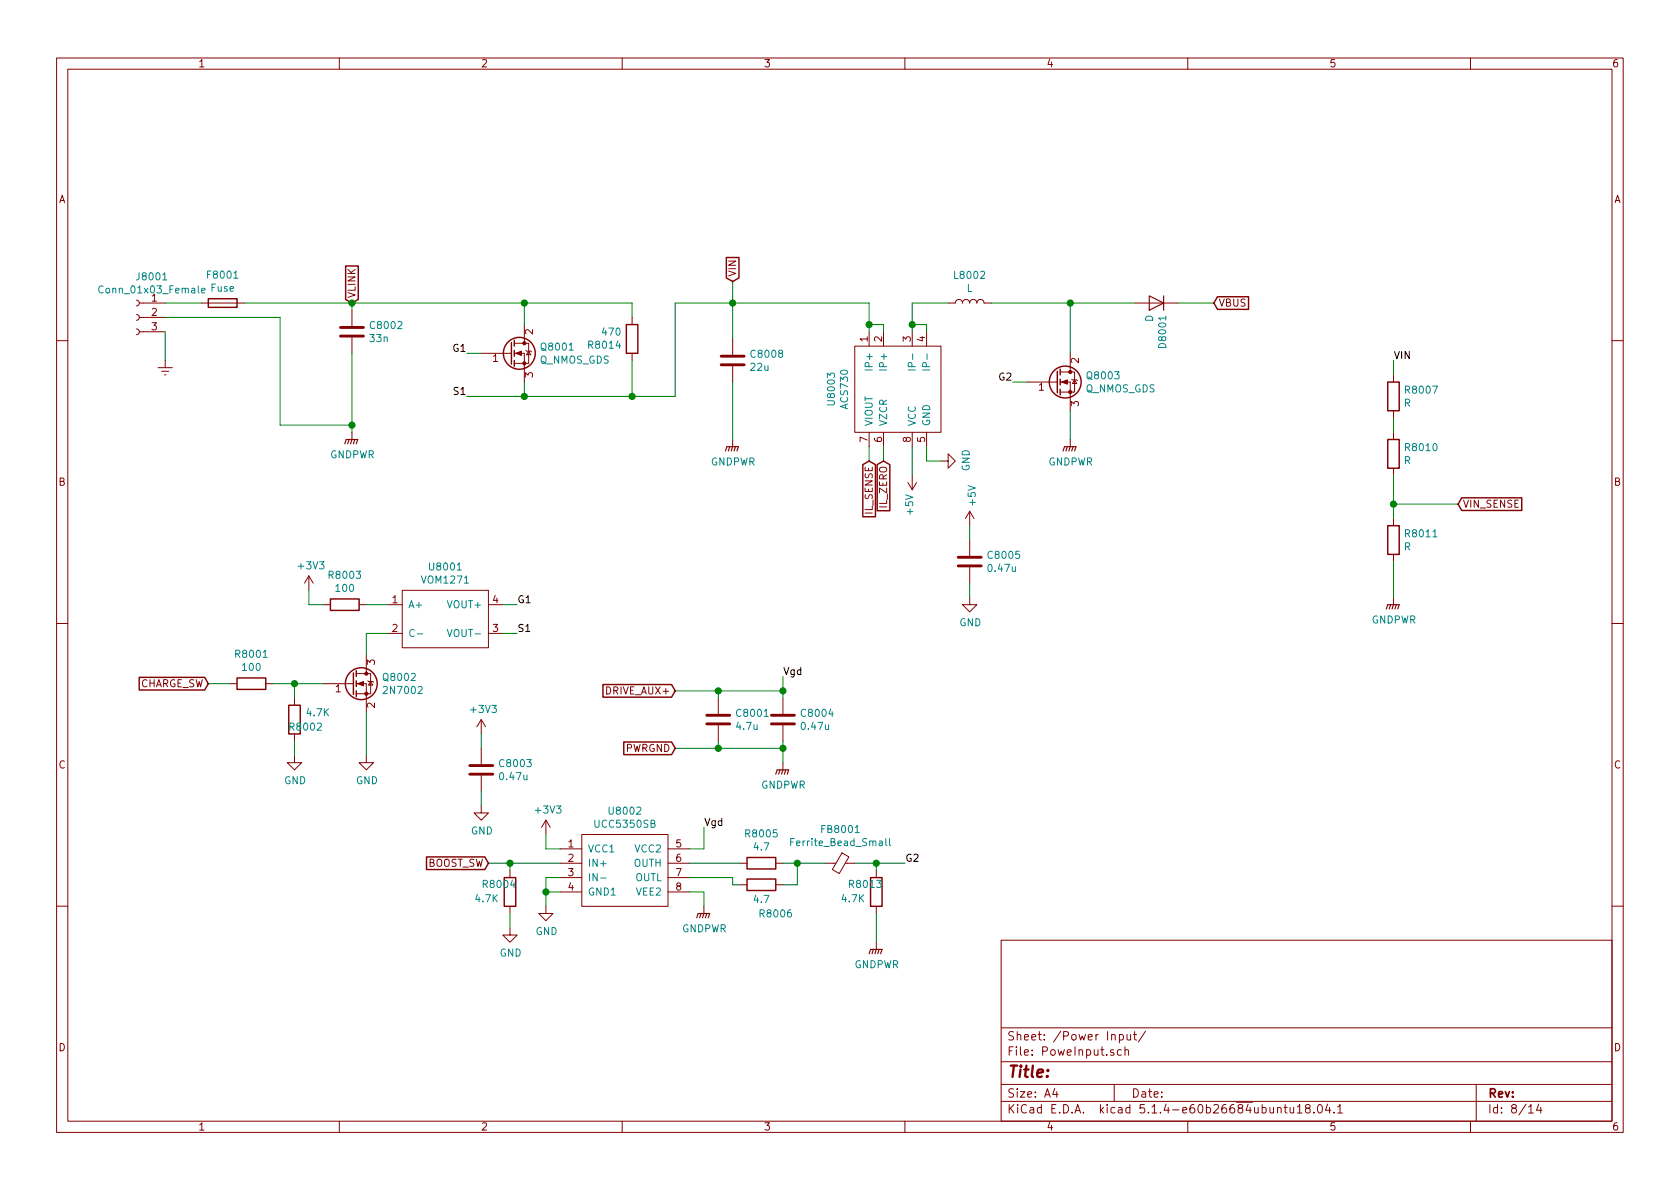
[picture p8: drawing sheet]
EESchema Schematic File Version 4
LIBS:integrated-cache
EELAYER 30 0
EELAYER END
$Descr A4 11693 8268
encoding utf-8
Sheet 8 14
Title ""
Date ""
Rev ""
Comp ""
Comment1 ""
Comment2 ""
Comment3 ""
Comment4 ""
$EndDescr
$Comp
L Device:C C?
U 1 1
P 2450 2300
AR Path="/5D33C751/5D688D57" Ref="C?"  Part="1" 
AR Path="/5D688380/5D688D57" Ref="C8002"  Part="1" 
F 0 "C8002" H 2565 2346 50  0000 L CNN
F 1 "33n" H 2565 2255 50  0000 L CNN
F 2 "Capacitor_THT:C_Rect_L18.0mm_W7.0mm_P15.00mm_FKS3_FKP3" H 2488 2150 50  0001 C CNN
F 3 "~" H 2450 2300 50  0001 C CNN
	1    2450 2300
	1    0    0    -1  
$EndComp
$Comp
L Device:Fuse F?
U 1 1
P 1550 2100
AR Path="/5D33C751/5D688D7A" Ref="F?"  Part="1" 
AR Path="/5D688380/5D688D7A" Ref="F8001"  Part="1" 
F 0 "F8001" V 1353 2100 50  0000 C CNN
F 1 "Fuse" V 1444 2100 50  0000 C CNN
F 2 "Fuse:Fuseholder_Cylinder-5x20mm_Schurter_0031_8201_Horizontal_Open" V 1480 2100 50  0001 C CNN
F 3 "~" H 1550 2100 50  0001 C CNN
	1    1550 2100
	0    1    1    0   
$EndComp
Wire Wire Line
	1150 2100 1400 2100
Wire Wire Line
	2450 2100 2450 2150
Wire Wire Line
	1950 2950 2450 2950
$Comp
L Device:C C?
U 1 1
P 5100 2500
AR Path="/5D33C751/5D688D9E" Ref="C?"  Part="1" 
AR Path="/5D688380/5D688D9E" Ref="C8008"  Part="1" 
F 0 "C8008" H 5215 2546 50  0000 L CNN
F 1 "22u" H 5215 2455 50  0000 L CNN
F 2 "Capacitor_THT:C_Rect_L33.0mm_W13.0mm_P27.50mm_MKS4" H 5138 2350 50  0001 C CNN
F 3 "~" H 5100 2500 50  0001 C CNN
	1    5100 2500
	1    0    0    -1  
$EndComp
Wire Wire Line
	5100 2100 5100 2350
$Comp
L power:GNDPWR #PWR?
U 1 1
P 5100 3050
AR Path="/5D33C751/5D688DA9" Ref="#PWR?"  Part="1" 
AR Path="/5D688380/5D688DA9" Ref="#PWR08010"  Part="1" 
F 0 "#PWR08010" H 5100 2850 50  0001 C CNN
F 1 "GNDPWR" H 5104 2896 50  0000 C CNN
F 2 "" H 5100 3000 50  0001 C CNN
F 3 "" H 5100 3000 50  0001 C CNN
	1    5100 3050
	1    0    0    -1  
$EndComp
Wire Wire Line
	5100 2650 5100 3050
Text GLabel 1450 4750 0    50   Input ~ 0
CHARGE_SW
$Comp
L Device:R R?
U 1 1
P 9700 2750
AR Path="/5D68A538/5D8E4443" Ref="R?"  Part="1" 
AR Path="/5D688380/5D8E4443" Ref="R8007"  Part="1" 
F 0 "R8007" H 9770 2796 50  0000 L CNN
F 1 "R" H 9770 2705 50  0000 L CNN
F 2 "Resistor_SMD:R_0805_2012Metric" V 9630 2750 50  0001 C CNN
F 3 "~" H 9700 2750 50  0001 C CNN
	1    9700 2750
	1    0    0    -1  
$EndComp
$Comp
L Device:R R?
U 1 1
P 9700 3150
AR Path="/5D68A538/5D8E4458" Ref="R?"  Part="1" 
AR Path="/5D688380/5D8E4458" Ref="R8010"  Part="1" 
F 0 "R8010" H 9770 3196 50  0000 L CNN
F 1 "R" H 9770 3105 50  0000 L CNN
F 2 "Resistor_SMD:R_0805_2012Metric" V 9630 3150 50  0001 C CNN
F 3 "~" H 9700 3150 50  0001 C CNN
	1    9700 3150
	1    0    0    -1  
$EndComp
$Comp
L Device:R R?
U 1 1
P 9700 3750
AR Path="/5D68A538/5D8E446D" Ref="R?"  Part="1" 
AR Path="/5D688380/5D8E446D" Ref="R8011"  Part="1" 
F 0 "R8011" H 9770 3796 50  0000 L CNN
F 1 "R" H 9770 3705 50  0000 L CNN
F 2 "Resistor_SMD:R_0805_2012Metric" V 9630 3750 50  0001 C CNN
F 3 "~" H 9700 3750 50  0001 C CNN
	1    9700 3750
	1    0    0    -1  
$EndComp
Connection ~ 9700 3500
Wire Wire Line
	9700 3500 9700 3600
$Comp
L power:GNDPWR #PWR?
U 1 1
P 9700 4150
AR Path="/5D68A538/5D8E448F" Ref="#PWR?"  Part="1" 
AR Path="/5D688380/5D8E448F" Ref="#PWR08013"  Part="1" 
F 0 "#PWR08013" H 9700 3950 50  0001 C CNN
F 1 "GNDPWR" H 9704 3996 50  0000 C CNN
F 2 "" H 9700 4100 50  0001 C CNN
F 3 "" H 9700 4100 50  0001 C CNN
	1    9700 4150
	1    0    0    -1  
$EndComp
Text Label 9700 2500 0    50   ~ 0
VIN
Wire Wire Line
	9700 2500 9700 2600
Text GLabel 10150 3500 2    50   Input ~ 0
VIN_SENSE
Wire Wire Line
	9700 3300 9700 3500
$Comp
L Device:Q_NMOS_GDS Q8001
U 1 1
P 3550 2450
F 0 "Q8001" H 3755 2496 50  0000 L CNN
F 1 "Q_NMOS_GDS" H 3755 2405 50  0000 L CNN
F 2 "wbraun_smd:TO-247_3_horizontal_under" H 3750 2550 50  0001 C CNN
F 3 "~" H 3550 2450 50  0001 C CNN
	1    3550 2450
	1    0    0    -1  
$EndComp
$Comp
L Device:R R8014
U 1 1
P 4400 2350
F 0 "R8014" H 4470 2396 50  0000 L CNN
F 1 "470" H 4470 2305 50  0000 L CNN
F 2 "wbraun_smd:TO-247_2_horizontal_under" V 4330 2350 50  0001 C CNN
F 3 "~" H 4400 2350 50  0001 C CNN
	1    4400 2350
	-1   0    0    1   
$EndComp
Wire Wire Line
	4400 2100 4400 2200
Wire Wire Line
	3650 2100 4400 2100
Wire Wire Line
	3650 2100 3650 2250
Wire Wire Line
	3650 2650 3650 2750
Wire Wire Line
	3650 2750 4400 2750
Wire Wire Line
	4400 2750 4400 2500
Wire Wire Line
	9700 3900 9700 4150
Text GLabel 5100 1950 1    50   Input ~ 0
VIN
$Comp
L Device:D D8001
U 1 1
P 8050 2100
F 0 "D8001" V 8004 2179 50  0000 L CNN
F 1 "D" V 8095 2179 50  0000 L CNN
F 2 "wbraun_smd:TO-247_2_horizontal_under" H 8050 2100 50  0001 C CNN
F 3 "~" H 8050 2100 50  0001 C CNN
	1    8050 2100
	-1   0    0    1   
$EndComp
$Comp
L Device:Q_NMOS_GDS Q8003
U 1 1
P 7350 2650
F 0 "Q8003" H 7555 2696 50  0000 L CNN
F 1 "Q_NMOS_GDS" H 7555 2605 50  0000 L CNN
F 2 "wbraun_smd:TO-247_3_horizontal_under" H 7550 2750 50  0001 C CNN
F 3 "~" H 7350 2650 50  0001 C CNN
	1    7350 2650
	1    0    0    -1  
$EndComp
$Comp
L power:GNDPWR #PWR?
U 1 1
P 2450 3000
AR Path="/5D33C751/5DB87DF6" Ref="#PWR?"  Part="1" 
AR Path="/5D688380/5DB87DF6" Ref="#PWR0180"  Part="1" 
F 0 "#PWR0180" H 2450 2800 50  0001 C CNN
F 1 "GNDPWR" H 2454 2846 50  0000 C CNN
F 2 "" H 2450 2950 50  0001 C CNN
F 3 "" H 2450 2950 50  0001 C CNN
	1    2450 3000
	1    0    0    -1  
$EndComp
$Comp
L power:GNDPWR #PWR?
U 1 1
P 7450 3050
AR Path="/5D33C751/5DB9E014" Ref="#PWR?"  Part="1" 
AR Path="/5D688380/5DB9E014" Ref="#PWR0181"  Part="1" 
F 0 "#PWR0181" H 7450 2850 50  0001 C CNN
F 1 "GNDPWR" H 7454 2896 50  0000 C CNN
F 2 "" H 7450 3000 50  0001 C CNN
F 3 "" H 7450 3000 50  0001 C CNN
	1    7450 3050
	1    0    0    -1  
$EndComp
Wire Wire Line
	5100 1950 5100 2100
Connection ~ 2450 2100
Wire Wire Line
	4400 2750 4700 2750
Wire Wire Line
	4700 2750 4700 2100
Wire Wire Line
	4700 2100 5100 2100
Connection ~ 4400 2750
Wire Wire Line
	1700 2100 2450 2100
Text GLabel 6150 3200 3    50   Input ~ 0
IL_ZERO
Text GLabel 6050 3200 3    50   Input ~ 0
IL_SENSE
$Comp
L power:GND #PWR08012
U 1 1
P 6550 3200
F 0 "#PWR08012" H 6550 2950 50  0001 C CNN
F 1 "GND" H 6555 3027 50  0000 C CNN
F 2 "" H 6550 3200 50  0001 C CNN
F 3 "" H 6550 3200 50  0001 C CNN
	1    6550 3200
	0    -1   -1   0   
$EndComp
Wire Wire Line
	6350 3100 6350 3300
Wire Wire Line
	6450 3200 6550 3200
Wire Wire Line
	6450 3100 6450 3200
Wire Wire Line
	6150 3100 6150 3200
Wire Wire Line
	6050 3100 6050 3200
Connection ~ 6350 2250
Wire Wire Line
	6350 2250 6350 2100
Wire Wire Line
	6450 2250 6450 2300
Wire Wire Line
	6350 2250 6450 2250
Wire Wire Line
	6350 2300 6350 2250
Wire Wire Line
	6150 2250 6150 2300
Wire Wire Line
	6050 2250 6150 2250
Wire Wire Line
	6050 2250 6050 2300
$Comp
L wbraun_ic_lib:ACS730 U8003
U 1 1
P 6250 2700
F 0 "U8003" H 6250 3165 50  0000 C CNN
F 1 "ACS730" H 6250 3074 50  0000 C CNN
F 2 "Package_SO:SOIC-8_3.9x4.9mm_P1.27mm" H 5950 2800 50  0001 C CNN
F 3 "" H 5950 2800 50  0001 C CNN
	1    6250 2700
	0    -1   1    0   
$EndComp
$Comp
L Device:L L?
U 1 1
P 6750 2100
AR Path="/5D33C751/5D688D6C" Ref="L?"  Part="1" 
AR Path="/5D688380/5D688D6C" Ref="L8002"  Part="1" 
F 0 "L8002" V 6940 2100 50  0000 C CNN
F 1 "L" V 6849 2100 50  0000 C CNN
F 2 "wbraun_smd:T157-Vertical" H 6750 2100 50  0001 C CNN
F 3 "~" H 6750 2100 50  0001 C CNN
	1    6750 2100
	0    -1   -1   0   
$EndComp
$Comp
L wbraun_ic_lib:UCC5350SB U?
U 1 1
P 4350 6050
AR Path="/5D68A538/5DC0C4B1" Ref="U?"  Part="1" 
AR Path="/5D68A538/5D62FC9C/5DC0C4B1" Ref="U?"  Part="1" 
AR Path="/5D68A538/5D640666/5DC0C4B1" Ref="U?"  Part="1" 
AR Path="/5D68A538/5D640674/5DC0C4B1" Ref="U?"  Part="1" 
AR Path="/5D68A538/5D640682/5DC0C4B1" Ref="U?"  Part="1" 
AR Path="/5D688380/5DC0C4B1" Ref="U8002"  Part="1" 
F 0 "U8002" H 4350 6465 50  0000 C CNN
F 1 "UCC5350SB" H 4350 6374 50  0000 C CNN
F 2 "Package_SO:SOIC-8_3.9x4.9mm_P1.27mm" H 4000 6100 50  0001 C CNN
F 3 "" H 4000 6100 50  0001 C CNN
	1    4350 6050
	1    0    0    -1  
$EndComp
$Comp
L Device:R R?
U 1 1
P 5300 6000
AR Path="/5D68A538/5DC0C4C3" Ref="R?"  Part="1" 
AR Path="/5D68A538/5D62FC9C/5DC0C4C3" Ref="R?"  Part="1" 
AR Path="/5D68A538/5D640666/5DC0C4C3" Ref="R?"  Part="1" 
AR Path="/5D68A538/5D640674/5DC0C4C3" Ref="R?"  Part="1" 
AR Path="/5D68A538/5D640682/5DC0C4C3" Ref="R?"  Part="1" 
AR Path="/5D688380/5DC0C4C3" Ref="R8005"  Part="1" 
F 0 "R8005" V 5093 6000 50  0000 C CNN
F 1 "4.7" V 5184 6000 50  0000 C CNN
F 2 "Resistor_SMD:R_0805_2012Metric" V 5230 6000 50  0001 C CNN
F 3 "~" H 5300 6000 50  0001 C CNN
	1    5300 6000
	0    1    1    0   
$EndComp
$Comp
L Device:R R?
U 1 1
P 5300 6150
AR Path="/5D68A538/5DC0C4C9" Ref="R?"  Part="1" 
AR Path="/5D68A538/5D62FC9C/5DC0C4C9" Ref="R?"  Part="1" 
AR Path="/5D68A538/5D640666/5DC0C4C9" Ref="R?"  Part="1" 
AR Path="/5D68A538/5D640674/5DC0C4C9" Ref="R?"  Part="1" 
AR Path="/5D68A538/5D640682/5DC0C4C9" Ref="R?"  Part="1" 
AR Path="/5D688380/5DC0C4C9" Ref="R8006"  Part="1" 
F 0 "R8006" V 5500 6250 50  0000 C CNN
F 1 "4.7" V 5400 6150 50  0000 C CNN
F 2 "Resistor_SMD:R_0805_2012Metric" V 5230 6150 50  0001 C CNN
F 3 "~" H 5300 6150 50  0001 C CNN
	1    5300 6150
	0    1    1    0   
$EndComp
Wire Wire Line
	4800 5900 4900 5900
Wire Wire Line
	4900 5900 4900 5750
Wire Wire Line
	4800 6000 5150 6000
Wire Wire Line
	4800 6100 5100 6100
Wire Wire Line
	5100 6100 5100 6150
Wire Wire Line
	5100 6150 5150 6150
Wire Wire Line
	4800 6200 4900 6200
Wire Wire Line
	4900 6200 4900 6300
Wire Wire Line
	3900 5900 3800 5900
Wire Wire Line
	3800 5900 3800 5800
Wire Wire Line
	3900 6200 3800 6200
Wire Wire Line
	3800 6200 3800 6300
$Comp
L power:GND #PWR?
U 1 1
P 3800 6300
AR Path="/5D68A538/5DC0C4DB" Ref="#PWR?"  Part="1" 
AR Path="/5D68A538/5D62FC9C/5DC0C4DB" Ref="#PWR?"  Part="1" 
AR Path="/5D68A538/5D640666/5DC0C4DB" Ref="#PWR?"  Part="1" 
AR Path="/5D68A538/5D640674/5DC0C4DB" Ref="#PWR?"  Part="1" 
AR Path="/5D68A538/5D640682/5DC0C4DB" Ref="#PWR?"  Part="1" 
AR Path="/5D688380/5DC0C4DB" Ref="#PWR0182"  Part="1" 
F 0 "#PWR0182" H 3800 6050 50  0001 C CNN
F 1 "GND" H 3805 6127 50  0000 C CNN
F 2 "" H 3800 6300 50  0001 C CNN
F 3 "" H 3800 6300 50  0001 C CNN
	1    3800 6300
	1    0    0    -1  
$EndComp
$Comp
L power:+3V3 #PWR?
U 1 1
P 3800 5800
AR Path="/5D68A538/5DC0C4E1" Ref="#PWR?"  Part="1" 
AR Path="/5D68A538/5D62FC9C/5DC0C4E1" Ref="#PWR?"  Part="1" 
AR Path="/5D68A538/5D640666/5DC0C4E1" Ref="#PWR?"  Part="1" 
AR Path="/5D68A538/5D640674/5DC0C4E1" Ref="#PWR?"  Part="1" 
AR Path="/5D68A538/5D640682/5DC0C4E1" Ref="#PWR?"  Part="1" 
AR Path="/5D688380/5DC0C4E1" Ref="#PWR0183"  Part="1" 
F 0 "#PWR0183" H 3800 5650 50  0001 C CNN
F 1 "+3V3" H 3815 5973 50  0000 C CNN
F 2 "" H 3800 5800 50  0001 C CNN
F 3 "" H 3800 5800 50  0001 C CNN
	1    3800 5800
	1    0    0    -1  
$EndComp
$Comp
L Device:R R?
U 1 1
P 3550 6200
AR Path="/5D68A538/5DC0C4E7" Ref="R?"  Part="1" 
AR Path="/5D68A538/5D62FC9C/5DC0C4E7" Ref="R?"  Part="1" 
AR Path="/5D68A538/5D640666/5DC0C4E7" Ref="R?"  Part="1" 
AR Path="/5D68A538/5D640674/5DC0C4E7" Ref="R?"  Part="1" 
AR Path="/5D68A538/5D640682/5DC0C4E7" Ref="R?"  Part="1" 
AR Path="/5D688380/5DC0C4E7" Ref="R8004"  Part="1" 
F 0 "R8004" H 3750 6150 50  0000 R CNN
F 1 "4.7K" H 3800 6250 50  0000 R CNN
F 2 "Resistor_SMD:R_0603_1608Metric" V 3480 6200 50  0001 C CNN
F 3 "~" H 3550 6200 50  0001 C CNN
	1    3550 6200
	-1   0    0    1   
$EndComp
Wire Wire Line
	3900 6100 3800 6100
Wire Wire Line
	3800 6100 3800 6200
Connection ~ 3800 6200
$Comp
L power:GND #PWR?
U 1 1
P 3550 6450
AR Path="/5D68A538/5DC0C4F0" Ref="#PWR?"  Part="1" 
AR Path="/5D68A538/5D62FC9C/5DC0C4F0" Ref="#PWR?"  Part="1" 
AR Path="/5D68A538/5D640666/5DC0C4F0" Ref="#PWR?"  Part="1" 
AR Path="/5D68A538/5D640674/5DC0C4F0" Ref="#PWR?"  Part="1" 
AR Path="/5D68A538/5D640682/5DC0C4F0" Ref="#PWR?"  Part="1" 
AR Path="/5D688380/5DC0C4F0" Ref="#PWR0184"  Part="1" 
F 0 "#PWR0184" H 3550 6200 50  0001 C CNN
F 1 "GND" H 3555 6277 50  0000 C CNN
F 2 "" H 3550 6450 50  0001 C CNN
F 3 "" H 3550 6450 50  0001 C CNN
	1    3550 6450
	1    0    0    -1  
$EndComp
Wire Wire Line
	3900 6000 3550 6000
Wire Wire Line
	3550 6000 3550 6050
Wire Wire Line
	3550 6350 3550 6450
Wire Wire Line
	3550 6000 3400 6000
Connection ~ 3550 6000
Wire Wire Line
	5450 6000 5550 6000
Wire Wire Line
	5550 6000 5550 6150
Wire Wire Line
	5550 6150 5450 6150
Wire Wire Line
	5550 6000 5750 6000
Connection ~ 5550 6000
$Comp
L Device:Ferrite_Bead_Small FB?
U 1 1
P 5850 6000
AR Path="/5D68A538/5D62FC9C/5DC0C50B" Ref="FB?"  Part="1" 
AR Path="/5D68A538/5D640666/5DC0C50B" Ref="FB?"  Part="1" 
AR Path="/5D68A538/5D640674/5DC0C50B" Ref="FB?"  Part="1" 
AR Path="/5D68A538/5D640682/5DC0C50B" Ref="FB?"  Part="1" 
AR Path="/5D688380/5DC0C50B" Ref="FB8001"  Part="1" 
F 0 "FB8001" V 5613 6000 50  0000 C CNN
F 1 "Ferrite_Bead_Small" V 5704 6000 50  0000 C CNN
F 2 "Inductor_SMD:L_0805_2012Metric" V 5780 6000 50  0001 C CNN
F 3 "~" H 5850 6000 50  0001 C CNN
	1    5850 6000
	0    1    1    0   
$EndComp
$Comp
L Device:R R?
U 1 1
P 6100 6200
AR Path="/5D68A538/5DC0C511" Ref="R?"  Part="1" 
AR Path="/5D68A538/5D62FC9C/5DC0C511" Ref="R?"  Part="1" 
AR Path="/5D68A538/5D640666/5DC0C511" Ref="R?"  Part="1" 
AR Path="/5D68A538/5D640674/5DC0C511" Ref="R?"  Part="1" 
AR Path="/5D68A538/5D640682/5DC0C511" Ref="R?"  Part="1" 
AR Path="/5D688380/5DC0C511" Ref="R8013"  Part="1" 
F 0 "R8013" H 6300 6150 50  0000 R CNN
F 1 "4.7K" H 6350 6250 50  0000 R CNN
F 2 "Resistor_SMD:R_0603_1608Metric" V 6030 6200 50  0001 C CNN
F 3 "~" H 6100 6200 50  0001 C CNN
	1    6100 6200
	-1   0    0    1   
$EndComp
Wire Wire Line
	5950 6000 6100 6000
Wire Wire Line
	6100 6000 6100 6050
Wire Wire Line
	2450 2100 3650 2100
Connection ~ 3650 2100
Wire Wire Line
	3350 2450 3250 2450
Wire Wire Line
	3650 2750 3250 2750
Connection ~ 3650 2750
Wire Wire Line
	5100 2100 6050 2100
Wire Wire Line
	6050 2100 6050 2250
Connection ~ 5100 2100
Connection ~ 6050 2250
Wire Wire Line
	7450 2100 7450 2450
Wire Wire Line
	7150 2650 7050 2650
Wire Wire Line
	7450 2850 7450 3050
Wire Wire Line
	7450 2100 7900 2100
Connection ~ 7450 2100
Wire Wire Line
	6900 2100 7450 2100
Wire Wire Line
	6350 2100 6600 2100
Wire Wire Line
	2450 2950 2450 3000
$Comp
L wbraun_ic_lib:VOM1271 U8001
U 1 1
P 3100 4300
F 0 "U8001" H 3100 4665 50  0000 C CNN
F 1 "VOM1271" H 3100 4574 50  0000 C CNN
F 2 "Package_SO:SO-4_4.4x4.3mm_P2.54mm" H 2800 4400 50  0001 C CNN
F 3 "" H 2800 4400 50  0001 C CNN
	1    3100 4300
	1    0    0    -1  
$EndComp
$Comp
L power:GND #PWR?
U 1 1
P 2550 5250
AR Path="/5D68A538/5DC55C93" Ref="#PWR?"  Part="1" 
AR Path="/5D68A538/5D62FC9C/5DC55C93" Ref="#PWR?"  Part="1" 
AR Path="/5D68A538/5D640666/5DC55C93" Ref="#PWR?"  Part="1" 
AR Path="/5D68A538/5D640674/5DC55C93" Ref="#PWR?"  Part="1" 
AR Path="/5D68A538/5D640682/5DC55C93" Ref="#PWR?"  Part="1" 
AR Path="/5D688380/5DC55C93" Ref="#PWR0185"  Part="1" 
F 0 "#PWR0185" H 2550 5000 50  0001 C CNN
F 1 "GND" H 2555 5077 50  0000 C CNN
F 2 "" H 2550 5250 50  0001 C CNN
F 3 "" H 2550 5250 50  0001 C CNN
	1    2550 5250
	1    0    0    -1  
$EndComp
$Comp
L Transistor_FET:2N7002 Q8002
U 1 1
P 2450 4750
F 0 "Q8002" H 2656 4796 50  0000 L CNN
F 1 "2N7002" H 2656 4705 50  0000 L CNN
F 2 "Package_TO_SOT_SMD:SOT-23" H 2650 4675 50  0001 L CIN
F 3 "https://www.fairchildsemi.com/datasheets/2N/2N7002.pdf" H 2450 4750 50  0001 L CNN
	1    2450 4750
	1    0    0    -1  
$EndComp
$Comp
L Device:R R?
U 1 1
P 2050 5000
AR Path="/5D68A538/5DC60F3D" Ref="R?"  Part="1" 
AR Path="/5D68A538/5D62FC9C/5DC60F3D" Ref="R?"  Part="1" 
AR Path="/5D68A538/5D640666/5DC60F3D" Ref="R?"  Part="1" 
AR Path="/5D68A538/5D640674/5DC60F3D" Ref="R?"  Part="1" 
AR Path="/5D68A538/5D640682/5DC60F3D" Ref="R?"  Part="1" 
AR Path="/5D688380/5DC60F3D" Ref="R8002"  Part="1" 
F 0 "R8002" H 2250 4950 50  0000 R CNN
F 1 "4.7K" H 2300 5050 50  0000 R CNN
F 2 "Resistor_SMD:R_0402_1005Metric" V 1980 5000 50  0001 C CNN
F 3 "~" H 2050 5000 50  0001 C CNN
	1    2050 5000
	1    0    0    -1  
$EndComp
$Comp
L Device:R R8001
U 1 1
P 1750 4750
F 0 "R8001" V 1543 4750 50  0000 C CNN
F 1 "100" V 1634 4750 50  0000 C CNN
F 2 "Resistor_SMD:R_0402_1005Metric" V 1680 4750 50  0001 C CNN
F 3 "~" H 1750 4750 50  0001 C CNN
	1    1750 4750
	0    1    1    0   
$EndComp
$Comp
L Device:R R8003
U 1 1
P 2400 4200
F 0 "R8003" V 2193 4200 50  0000 C CNN
F 1 "100" V 2284 4200 50  0000 C CNN
F 2 "Resistor_SMD:R_0402_1005Metric" V 2330 4200 50  0001 C CNN
F 3 "~" H 2400 4200 50  0001 C CNN
	1    2400 4200
	0    1    1    0   
$EndComp
$Comp
L power:GND #PWR?
U 1 1
P 2050 5250
AR Path="/5D68A538/5DC6369B" Ref="#PWR?"  Part="1" 
AR Path="/5D68A538/5D62FC9C/5DC6369B" Ref="#PWR?"  Part="1" 
AR Path="/5D68A538/5D640666/5DC6369B" Ref="#PWR?"  Part="1" 
AR Path="/5D68A538/5D640674/5DC6369B" Ref="#PWR?"  Part="1" 
AR Path="/5D68A538/5D640682/5DC6369B" Ref="#PWR?"  Part="1" 
AR Path="/5D688380/5DC6369B" Ref="#PWR0186"  Part="1" 
F 0 "#PWR0186" H 2050 5000 50  0001 C CNN
F 1 "GND" H 2055 5077 50  0000 C CNN
F 2 "" H 2050 5250 50  0001 C CNN
F 3 "" H 2050 5250 50  0001 C CNN
	1    2050 5250
	1    0    0    -1  
$EndComp
Wire Wire Line
	2550 4200 2700 4200
Wire Wire Line
	2700 4400 2550 4400
Wire Wire Line
	2550 4400 2550 4550
Wire Wire Line
	2250 4750 2050 4750
Wire Wire Line
	2050 4750 2050 4850
Connection ~ 2050 4750
Wire Wire Line
	2050 4750 1900 4750
Wire Wire Line
	2050 5150 2050 5250
Wire Wire Line
	2550 4950 2550 5250
Wire Wire Line
	1600 4750 1450 4750
$Comp
L power:+3V3 #PWR?
U 1 1
P 2150 4100
AR Path="/5D68A538/5DC773C7" Ref="#PWR?"  Part="1" 
AR Path="/5D68A538/5D62FC9C/5DC773C7" Ref="#PWR?"  Part="1" 
AR Path="/5D68A538/5D640666/5DC773C7" Ref="#PWR?"  Part="1" 
AR Path="/5D68A538/5D640674/5DC773C7" Ref="#PWR?"  Part="1" 
AR Path="/5D68A538/5D640682/5DC773C7" Ref="#PWR?"  Part="1" 
AR Path="/5D688380/5DC773C7" Ref="#PWR0187"  Part="1" 
F 0 "#PWR0187" H 2150 3950 50  0001 C CNN
F 1 "+3V3" H 2165 4273 50  0000 C CNN
F 2 "" H 2150 4100 50  0001 C CNN
F 3 "" H 2150 4100 50  0001 C CNN
	1    2150 4100
	1    0    0    -1  
$EndComp
Wire Wire Line
	2150 4100 2150 4200
Wire Wire Line
	2150 4200 2250 4200
Wire Wire Line
	3500 4400 3600 4400
Wire Wire Line
	3500 4200 3600 4200
Text Label 3250 2450 2    50   ~ 0
G1
Text Label 3250 2750 2    50   ~ 0
S1
$Comp
L power:GNDPWR #PWR?
U 1 1
P 6100 6550
AR Path="/5D33C751/5DC82725" Ref="#PWR?"  Part="1" 
AR Path="/5D688380/5DC82725" Ref="#PWR0188"  Part="1" 
F 0 "#PWR0188" H 6100 6350 50  0001 C CNN
F 1 "GNDPWR" H 6104 6396 50  0000 C CNN
F 2 "" H 6100 6500 50  0001 C CNN
F 3 "" H 6100 6500 50  0001 C CNN
	1    6100 6550
	1    0    0    -1  
$EndComp
$Comp
L power:GNDPWR #PWR?
U 1 1
P 4900 6300
AR Path="/5D33C751/5DC830C9" Ref="#PWR?"  Part="1" 
AR Path="/5D688380/5DC830C9" Ref="#PWR0189"  Part="1" 
F 0 "#PWR0189" H 4900 6100 50  0001 C CNN
F 1 "GNDPWR" H 4904 6146 50  0000 C CNN
F 2 "" H 4900 6250 50  0001 C CNN
F 3 "" H 4900 6250 50  0001 C CNN
	1    4900 6300
	1    0    0    -1  
$EndComp
Wire Wire Line
	6100 6350 6100 6550
Wire Wire Line
	6100 6000 6300 6000
Connection ~ 6100 6000
Text Label 6300 6000 0    50   ~ 0
G2
Text Label 7050 2650 2    50   ~ 0
G2
Text GLabel 4700 4800 0    50   Input ~ 0
DRIVE_AUX+
$Comp
L Device:C C8001
U 1 1
P 5000 5000
F 0 "C8001" H 5115 5046 50  0000 L CNN
F 1 "4.7u" H 5115 4955 50  0000 L CNN
F 2 "Capacitor_SMD:C_0805_2012Metric" H 5038 4850 50  0001 C CNN
F 3 "~" H 5000 5000 50  0001 C CNN
	1    5000 5000
	1    0    0    -1  
$EndComp
$Comp
L Device:C C8004
U 1 1
P 5450 5000
F 0 "C8004" H 5565 5046 50  0000 L CNN
F 1 "0.47u" H 5565 4955 50  0000 L CNN
F 2 "Capacitor_SMD:C_0603_1608Metric" H 5488 4850 50  0001 C CNN
F 3 "~" H 5450 5000 50  0001 C CNN
	1    5450 5000
	1    0    0    -1  
$EndComp
Wire Wire Line
	4700 5200 5000 5200
Wire Wire Line
	5000 5200 5000 5150
Wire Wire Line
	5000 5200 5450 5200
Wire Wire Line
	5450 5200 5450 5150
Connection ~ 5000 5200
Wire Wire Line
	4700 4800 5000 4800
Wire Wire Line
	5000 4800 5000 4850
Wire Wire Line
	5000 4800 5450 4800
Wire Wire Line
	5450 4800 5450 4850
Connection ~ 5000 4800
Wire Wire Line
	5450 4800 5450 4700
Connection ~ 5450 4800
Wire Wire Line
	5450 5200 5450 5300
Connection ~ 5450 5200
$Comp
L power:GNDPWR #PWR?
U 1 1
P 5450 5300
AR Path="/5D33C751/5DCD45A6" Ref="#PWR?"  Part="1" 
AR Path="/5D688380/5DCD45A6" Ref="#PWR0190"  Part="1" 
F 0 "#PWR0190" H 5450 5100 50  0001 C CNN
F 1 "GNDPWR" H 5454 5146 50  0000 C CNN
F 2 "" H 5450 5250 50  0001 C CNN
F 3 "" H 5450 5250 50  0001 C CNN
	1    5450 5300
	1    0    0    -1  
$EndComp
Text Label 5450 4700 0    50   ~ 0
Vgd
Text Label 4900 5750 0    50   ~ 0
Vgd
Text Label 3600 4200 0    50   ~ 0
G1
Text Label 3600 4400 0    50   ~ 0
S1
Text GLabel 8450 2100 2    50   Input ~ 0
VBUS
Wire Wire Line
	8200 2100 8450 2100
Text GLabel 4700 5200 0    50   Input ~ 0
PWRGND
Wire Wire Line
	2450 2450 2450 2950
Connection ~ 2450 2950
$Comp
L Device:C C8003
U 1 1
P 3350 5350
F 0 "C8003" H 3465 5396 50  0000 L CNN
F 1 "0.47u" H 3465 5305 50  0000 L CNN
F 2 "Capacitor_SMD:C_0603_1608Metric" H 3388 5200 50  0001 C CNN
F 3 "~" H 3350 5350 50  0001 C CNN
	1    3350 5350
	1    0    0    -1  
$EndComp
$Comp
L power:+3V3 #PWR?
U 1 1
P 3350 5100
AR Path="/5D68A538/5DD7BF85" Ref="#PWR?"  Part="1" 
AR Path="/5D68A538/5D62FC9C/5DD7BF85" Ref="#PWR?"  Part="1" 
AR Path="/5D68A538/5D640666/5DD7BF85" Ref="#PWR?"  Part="1" 
AR Path="/5D68A538/5D640674/5DD7BF85" Ref="#PWR?"  Part="1" 
AR Path="/5D68A538/5D640682/5DD7BF85" Ref="#PWR?"  Part="1" 
AR Path="/5D688380/5DD7BF85" Ref="#PWR0101"  Part="1" 
F 0 "#PWR0101" H 3350 4950 50  0001 C CNN
F 1 "+3V3" H 3365 5273 50  0000 C CNN
F 2 "" H 3350 5100 50  0001 C CNN
F 3 "" H 3350 5100 50  0001 C CNN
	1    3350 5100
	1    0    0    -1  
$EndComp
$Comp
L power:GND #PWR?
U 1 1
P 3350 5600
AR Path="/5D68A538/5DD7C802" Ref="#PWR?"  Part="1" 
AR Path="/5D68A538/5D62FC9C/5DD7C802" Ref="#PWR?"  Part="1" 
AR Path="/5D68A538/5D640666/5DD7C802" Ref="#PWR?"  Part="1" 
AR Path="/5D68A538/5D640674/5DD7C802" Ref="#PWR?"  Part="1" 
AR Path="/5D68A538/5D640682/5DD7C802" Ref="#PWR?"  Part="1" 
AR Path="/5D688380/5DD7C802" Ref="#PWR0191"  Part="1" 
F 0 "#PWR0191" H 3350 5350 50  0001 C CNN
F 1 "GND" H 3355 5427 50  0000 C CNN
F 2 "" H 3350 5600 50  0001 C CNN
F 3 "" H 3350 5600 50  0001 C CNN
	1    3350 5600
	1    0    0    -1  
$EndComp
Wire Wire Line
	3350 5500 3350 5600
Wire Wire Line
	3350 5100 3350 5200
Wire Wire Line
	9700 2900 9700 3000
Wire Wire Line
	9700 3500 10150 3500
$Comp
L Device:C C8005
U 1 1
P 6750 3900
F 0 "C8005" H 6865 3946 50  0000 L CNN
F 1 "0.47u" H 6865 3855 50  0000 L CNN
F 2 "Capacitor_SMD:C_0603_1608Metric" H 6788 3750 50  0001 C CNN
F 3 "~" H 6750 3900 50  0001 C CNN
	1    6750 3900
	1    0    0    -1  
$EndComp
$Comp
L power:GND #PWR?
U 1 1
P 6750 4150
AR Path="/5D68A538/5DDD7621" Ref="#PWR?"  Part="1" 
AR Path="/5D68A538/5D62FC9C/5DDD7621" Ref="#PWR?"  Part="1" 
AR Path="/5D68A538/5D640666/5DDD7621" Ref="#PWR?"  Part="1" 
AR Path="/5D68A538/5D640674/5DDD7621" Ref="#PWR?"  Part="1" 
AR Path="/5D68A538/5D640682/5DDD7621" Ref="#PWR?"  Part="1" 
AR Path="/5D688380/5DDD7621" Ref="#PWR0192"  Part="1" 
F 0 "#PWR0192" H 6750 3900 50  0001 C CNN
F 1 "GND" H 6755 3977 50  0000 C CNN
F 2 "" H 6750 4150 50  0001 C CNN
F 3 "" H 6750 4150 50  0001 C CNN
	1    6750 4150
	1    0    0    -1  
$EndComp
Wire Wire Line
	6750 4050 6750 4150
Wire Wire Line
	6750 3650 6750 3750
$Comp
L power:+5V #PWR08011
U 1 1
P 6350 3300
F 0 "#PWR08011" H 6350 3150 50  0001 C CNN
F 1 "+5V" V 6365 3428 50  0000 L CNN
F 2 "" H 6350 3300 50  0001 C CNN
F 3 "" H 6350 3300 50  0001 C CNN
	1    6350 3300
	-1   0    0    1   
$EndComp
$Comp
L power:+5V #PWR0193
U 1 1
P 6750 3650
F 0 "#PWR0193" H 6750 3500 50  0001 C CNN
F 1 "+5V" V 6765 3778 50  0000 L CNN
F 2 "" H 6750 3650 50  0001 C CNN
F 3 "" H 6750 3650 50  0001 C CNN
	1    6750 3650
	1    0    0    -1  
$EndComp
$Comp
L Connector:Conn_01x03_Female J8001
U 1 1
P 950 2200
F 0 "J8001" H 842 2485 50  0000 C CNN
F 1 "Conn_01x03_Female" H 842 2394 50  0000 C CNN
F 2 "wbraun_smd:Terminal-block-plug_3x1_5mm-pitch" H 950 2200 50  0001 C CNN
F 3 "~" H 950 2200 50  0001 C CNN
	1    950  2200
	-1   0    0    -1  
$EndComp
Wire Wire Line
	1150 2200 1950 2200
Wire Wire Line
	1950 2200 1950 2950
Wire Wire Line
	1150 2300 1150 2500
$Comp
L power:Earth #PWR?
U 1 1
P 1150 2500
AR Path="/5DBEA1A2" Ref="#PWR?"  Part="1" 
AR Path="/5D688380/5DBEA1A2" Ref="#PWR0129"  Part="1" 
F 0 "#PWR0129" H 1150 2250 50  0001 C CNN
F 1 "Earth" H 1150 2350 50  0001 C CNN
F 2 "" H 1150 2500 50  0001 C CNN
F 3 "~" H 1150 2500 50  0001 C CNN
	1    1150 2500
	1    0    0    -1  
$EndComp
Text GLabel 2450 2100 1    50   Input ~ 0
VLINK
Text GLabel 3400 6000 0    50   Input ~ 0
BOOST_SW
$EndSCHEMATC
